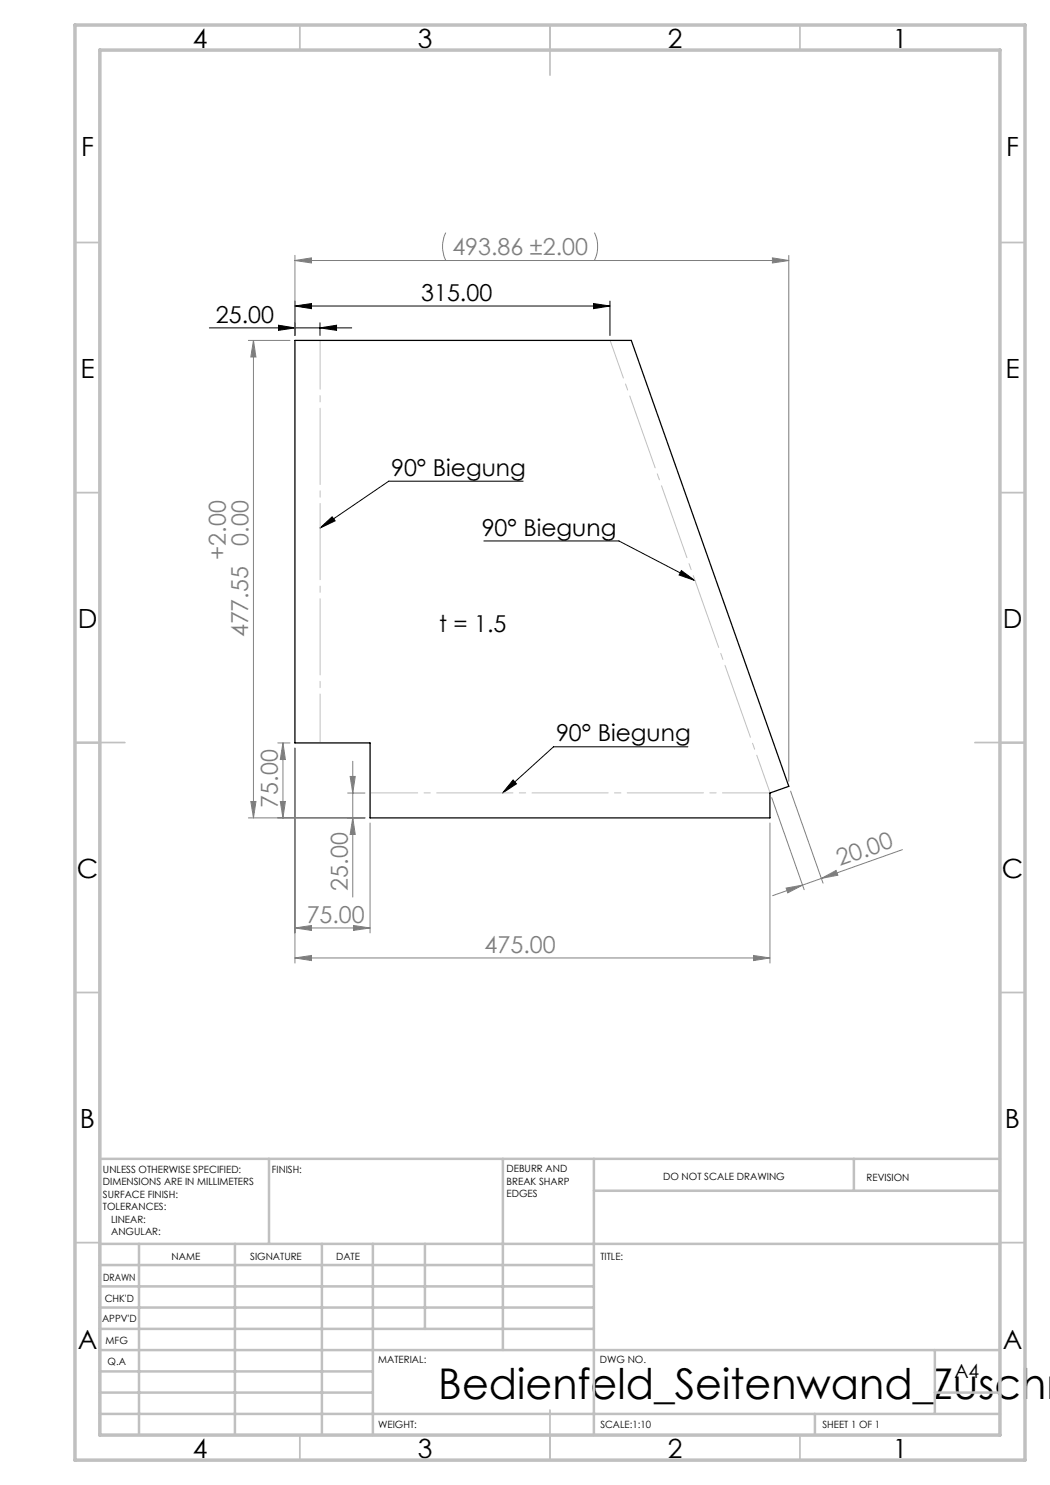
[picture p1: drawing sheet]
<svg xmlns="http://www.w3.org/2000/svg" width="210mm" height="297mm" viewBox="0 0 210 297" stroke-linecap="round" stroke-linejoin="round" font-family="sans-serif">
<g fill="none" stroke="#000" stroke-width=".2">
<path d="M41.9 65.6h28.4M55.7 65l3.3 .6-3.3 .5zM59 61.2l3.3-.5v1zM59 60.2v6.9M59 61.2h63M64 65.6l3.3-.6v1.1zM64 64.6v2.5M118.7 60.7l3.3 .5-3.3 .5zM122 60.2v6.9M104.6 96.2h-26.8l-13.8 9.4M64 105.6l2.4-2.2 .6 .8zM96.8 108.2h27l15.2 7.9"/>
<path d="M136.3 114.1l2.7 2-3.2-1.1zM102.6 156l.7 .8-2.8 1.8zM137.6 149.4h-26.9l-10.2 9.2"/>
</g>
<g fill="none" stroke="#808080" stroke-width=".2">
<path d="M59 52.1l3.3-.5v1zM59 51.1v16M59 52.1h98.8M89.1 46.5a6.4 6.4 0 0 0 0 5.6M118.9 46.5a6.4 6.4 0 0 1 0 5.6M154.5 51.6l3.3 .5-3.3 .5zM157.8 51.1v105.2M49.7 68.1h8.3M50.7 68.1v95.5M50.7 68.1l.5 3.3h-1zM55.6 148.6h2.4M56.6 148.6v15"/>
<path d="M56.6 148.6l.5 3.3h-1zM59 149.6v43M69.5 158.6h3.5M70 155.3h1l-.4 3.3zM70.6 152.3v27.1M154.3 159.5l6.5 18.4M158.1 158.2l6.5 18.4M49.7 163.6h23.3M50.2 160.3h1l-.5 3.3zM56.1 160.3h1l-.5 3.3zM70.6 163.6l.4 3.3h-1zM74 164.6v22"/>
<path d="M154 164.6v28M157.2 177.6l3.3-.6-2.9 1.6zM160.5 177l-6 2.1M164.3 175.7l2.9-1.6 .4 .9zM180.5 169.9l-20 7.1M59 191.6l3.3-.5v1zM59 185.6l3.3-.5v1zM59 191.6h95M59 185.6h15M70.7 185.1l3.3 .5-3.3 .5zM150.7 191.1l3.3 .5-3.3 .5z"/>
</g>
<path d="M154 158.6h-80" fill="none" stroke="#c0c0c0" stroke-width=".2" stroke-dasharray="15.2 1.3 1.3 1.3" stroke-dashoffset="5.7"/>
<path d="M154 158.6l-32-90.5" fill="none" stroke="#c0c0c0" stroke-width=".2" stroke-dasharray="15.2 1.3 1.3 1.3" stroke-dashoffset="7.2"/>
<path d="M64 68.1v80.5" fill="none" stroke="#c0c0c0" stroke-width=".2" stroke-dasharray="15.2 1.3 1.3 1.3" stroke-dashoffset="5.5"/>
<g fill="none" stroke="#c0c0c0" stroke-width=".35">
<path d="M60 5v5M110 5v10M160 5v5M15 48.5h5M200 48.5h5M15 98.5h5M200 98.5h5M15 148.5h10M195 148.5h10M15 198.5h5M200 198.5h5M15 248.5h5"/>
<path d="M200 248.5h5M60 287v5M110 282v10M160 287v5"/>
</g>
<g fill="none" stroke="#c0c0c0" stroke-width=".5">
<path d="M53.8 231.8v17M100.6 231.8v38.2M118.8 231.8v55.2M118.8 238.2h81.2M170.8 231.8v6.4M200 231.8h-180v55.2M20 248.8h180M20 257.3h98.8M20 253h98.8M27.8 248.8v38.2M47 248.8v38.2M64.4 248.8v38.2"/>
<path d="M74.6 248.8v38.2M85 248.8v17M20 265.8h98.8M20 261.5h98.8M20 278.5h54.6M20 274.3h54.6M20 270h180M187 278.5h13M187 270v12.8M20 282.8h180M163 282.8v4.2"/>
</g>
<path d="M15 5h190v287h-190zM20 10h180v277h-180z" fill="none" stroke="#c0c0c0" stroke-width=".7"/>
<g fill="#000">
<path d="M59 61.2l3.3-.5v1zM118.7 60.7l3.3 .5-3.3 .5z"/>
<path d="M64 65.6l3.3-.6v1.1zM55.7 65l3.3 .6-3.3 .5z"/>
<path d="M64 105.6l2.4-2.2 .6 .8zM102.6 156l.7 .8-2.8 1.8zM136.3 114.1l2.7 2-3.2-1.1z"/>
</g>
<g fill="#808080">
<path d="M157.2 177.6l3.3-.6-2.9 1.6zM164.3 175.7l2.9-1.6 .4 .9z"/>
<path d="M70 155.3h1l-.4 3.3zM70.6 163.6l.4 3.3h-1z"/>
<path d="M59 191.6l3.3-.5v1zM150.7 191.1l3.3 .5-3.3 .5zM59 185.6l3.3-.5v1zM70.7 185.1l3.3 .5-3.3 .5zM59 52.1l3.3-.5v1zM154.5 51.6l3.3 .5-3.3 .5z"/>
<path d="M50.7 68.1l.5 3.3h-1zM50.2 160.3h1l-.5 3.3zM56.6 148.6l.5 3.3h-1zM56.1 160.3h1l-.5 3.3z"/>
</g>
<path d="M59 68.1h67.3l31.5 89.2-3.8 1.3v5h-80v-15h-15z" fill="none" stroke="#000" stroke-width=".25"/>
<text font-size="8.5" x="87.7" y="279.7">Bedienfeld_Seitenwand_Zuschn</text>
<g font-size="5.3">
<text x="38.5" y="9.5">4</text>
<text x="83.5" y="9.5">3</text>
<text x="133.6" y="9.5">2</text>
<text x="178.6" y="9.5">1</text>
<text x="16.2" y="31.3">F</text>
<text x="201.2" y="31.3">F</text>
<text x="16.1" y="75.5">E</text>
<text x="201.1" y="75.5">E</text>
<text x="15.5" y="125.5">D</text>
<text x="200.5" y="125.5">D</text>
<text x="15.4" y="175.5">C</text>
<text x="200.4" y="175.5">C</text>
<text x="16" y="225.5">B</text>
<text x="201" y="225.5">B</text>
<text x="15.5" y="269.8">A</text>
<text x="200.5" y="269.8">A</text>
<text x="38.5" y="291.5">4</text>
<text x="83.5" y="291.5">3</text>
<text x="133.6" y="291.5">2</text>
<text x="178.6" y="291.5">1</text>
</g>
<g font-size="4.7" fill="#808080">
<text x="90.5" y="51.1">493.86 ±2.00</text>
<text x="45.2" y="112" transform="rotate(-90 45.2 112)">+2.00</text>
<text x="49.7" y="109.1" transform="rotate(-90 49.7 109.1)">0.00</text>
<text x="49.6" y="127.5" transform="rotate(-90 49.6 127.5)">477.55</text>
<text x="55.6" y="161.5" transform="rotate(-90 55.6 161.5)">75.00</text>
<text x="168" y="173.3" transform="rotate(-19 168 173.3)">20.00</text>
<text x="69.5" y="178.1" transform="rotate(-90 69.5 178.1)">25.00</text>
<text x="61.3" y="184.6">75.00</text>
<text x="96.9" y="190.6">475.00</text>
</g>
<g font-size="4.7">
<text x="43.2" y="64.5">25.00</text>
<text x="84.2" y="60.2">315.00</text>
<text x="78.2" y="95.2">90° Biegung</text>
<text x="96.3" y="107.1">90° Biegung</text>
<text x="87.8" y="126.5">t = 1.5</text>
<text x="111.2" y="148.3">90° Biegung</text>
</g>
<text font-size="3.9" x="190.9" y="275.5">A4</text>
<g font-size="2">
<text x="20.6" y="234.6">UNLESS OTHERWISE SPECIFIED:</text>
<text x="20.6" y="237.1">DIMENSIONS ARE IN MILLIMETERS</text>
<text x="20.6" y="239.6">SURFACE FINISH:</text>
<text x="54.4" y="234.6">FINISH:</text>
<text x="101.3" y="234.5">DEBURR AND</text>
<text x="101.3" y="237">BREAK SHARP</text>
<text x="101.3" y="239.5">EDGES</text>
<text x="132.6" y="236">DO NOT SCALE DRAWING</text>
<text x="173.3" y="236.2">REVISION</text>
<text x="20.6" y="242.1">TOLERANCES:</text>
<text x="22.2" y="244.6">LINEAR:</text>
<text x="22.2" y="247.1">ANGULAR:</text>
<text x="34.3" y="252">NAME</text>
<text x="50" y="251.9">SIGNATURE</text>
<text x="67.2" y="251.9">DATE</text>
<text x="120.1" y="251.9">TITLE:</text>
<text x="20.6" y="256.1">DRAWN</text>
<text x="20.9" y="260.3">CHK'D</text>
<text x="20.4" y="264.4">APPV'D</text>
<text x="21.1" y="268.8">MFG</text>
<text x="21.5" y="273">Q.A</text>
<text x="75.6" y="272.5">MATERIAL:</text>
<text x="120" y="272.5">DWG NO.</text>
<text x="75.6" y="285.5">WEIGHT:</text>
<text x="120.1" y="285.6">SCALE:1:10</text>
<text x="164.5" y="285.6">SHEET 1 OF 1</text>
</g>
</svg>
